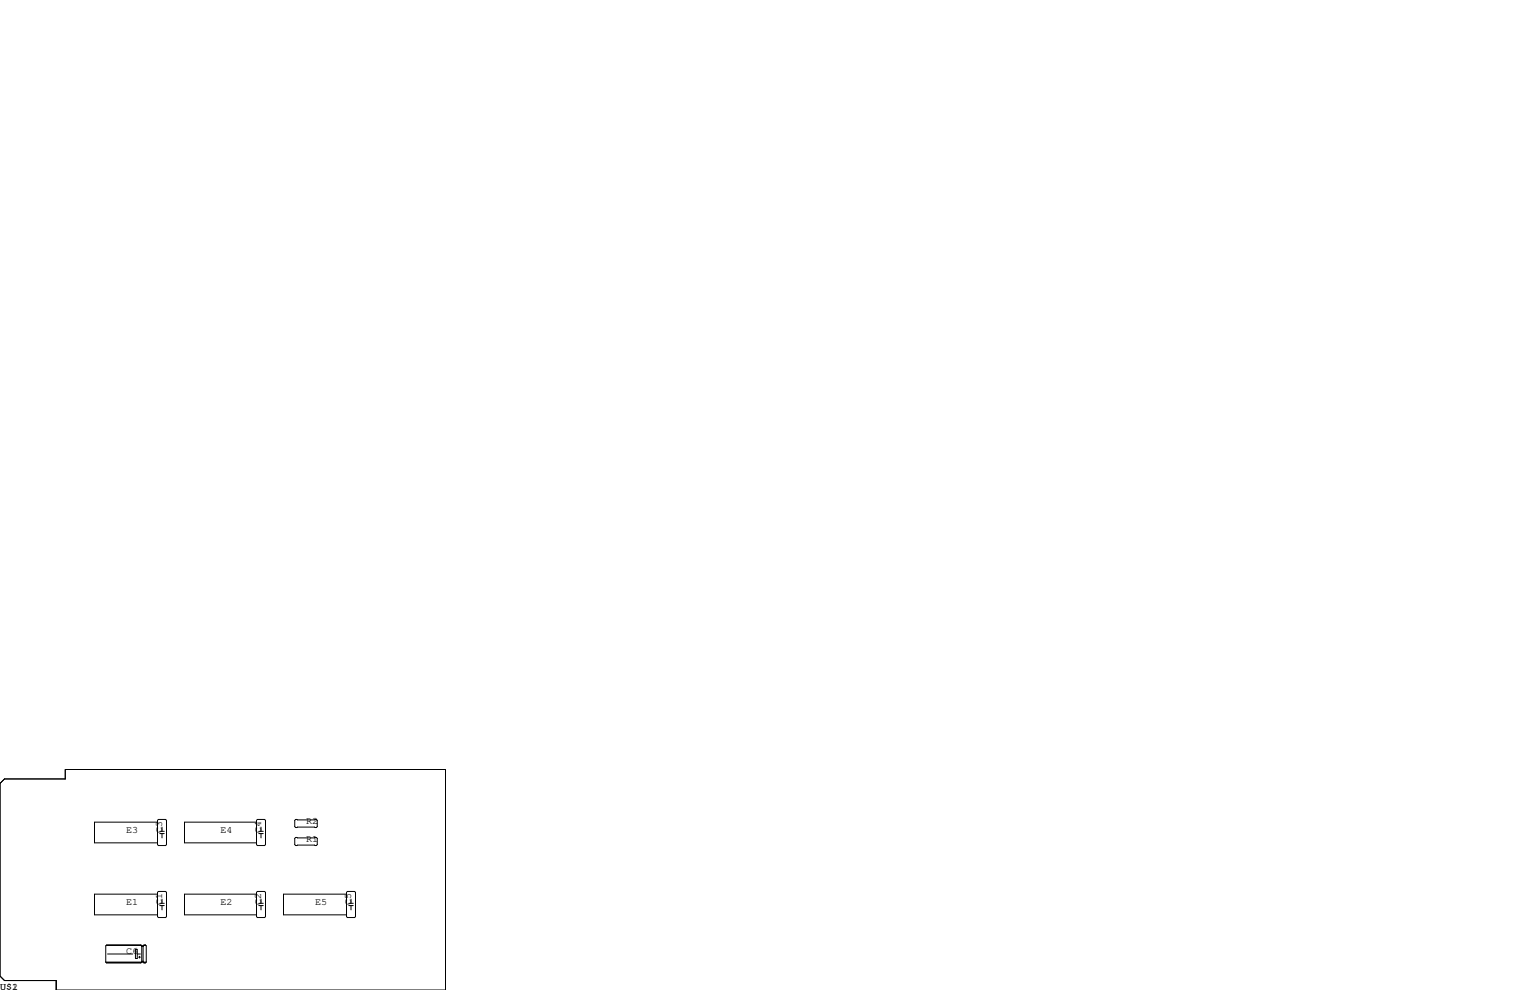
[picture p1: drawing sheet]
<svg xmlns="http://www.w3.org/2000/svg" width="432mm" height="279mm" viewBox="0 0 432 279" stroke-linecap="round" stroke-linejoin="round" font-family="sans-serif">
<g fill="none" stroke="#000" stroke-width=".28">
<path d="M0 221.1l1.3-1.3h17.1v-2.6h107.3v62.2h-109.8v-2.7h-14.6l-1.3-1.2zM44.5 232h-17.8v5.9h17.8M44.7 231.3h2l.3 .2v6.9l-.3 .2h-2l-.2-.2v-6.9zM45.1 235.3h1.3M45.1 234.6h1.3M45.7 233.4v1.2M45.7 235.3v1.2M72.4 232h-20.3v5.9h20.3M72.6 231.3h2.1l.2 .2v6.9l-.2 .2h-2.1l-.2-.2v-6.9zM73 235.3h1.3M73 234.6h1.3M73.7 233.4v1.2"/>
<path d="M73.7 235.3v1.2M83.4 236.3h5.9l.2 .3v1.8l-.2 .2h-5.9l-.2-.2v-1.8zM83.4 231.3h5.9l.2 .2v1.8l-.2 .3h-5.9l-.2-.3v-1.8zM44.5 252.3h-17.8v5.9h17.8M44.5 251.8l.2-.2h2l.3 .2v6.9l-.3 .3h-2l-.2-.3zM45.1 255.6h1.3M45.1 254.9h1.3M45.7 253.7v1.2M45.7 255.6v1.2M72.4 252.3h-20.3v5.9h20.3M72.4 251.8l.2-.2h2.1l.2 .2v6.9l-.2 .3h-2.1l-.2-.3zM73 255.6h1.3"/>
<path d="M73 254.9h1.3M73.7 253.7v1.2M73.7 255.6v1.2M97.8 252.3h-17.8v5.9h17.8M97.8 251.8l.2-.2h2.1l.2 .2v6.9l-.2 .3h-2.1l-.2-.3zM98.4 255.6h1.3M98.4 254.9h1.3M99.1 253.7v1.2M99.1 255.6v1.2M29.8 271.5h11.5M30 266.8h9.9M30.1 271.7h9.7"/>
<path d="M30.4 269.2h7.1M38.2 268h.5v2.5h-.5zM38.7 269.2h.9M39.1 270.1h.5M39.4 269.9v.5M39.8 266.7h-9.7l-.3 .3v4.5M39.8 266.7l.2 .3M39.8 266.7l-9.7 .1M40 267v4.5l-.2 .3h-9.7l-.3-.3M40 271.3h.4M40 267h.4M40 267.1h.4"/>
<path d="M40.1 271.4h.2M40.4 267v4.5l.2 .3h.4l.3-.3M40.5 266.8h.6M40.6 271.7h.4M41 266.7l.3 .3v4.5M41 266.7h-.4l-.2 .3M41 266.7l-.4 .1"/>
</g>
<g font-size="2.8">
<text x="86.4" y="232.4">R2</text>
<text x="35.6" y="234.9">E3</text>
<text x="45.7" y="234.9" transform="rotate(-90 45.7 234.9)">C3</text>
<text x="62.2" y="234.9">E4</text>
<text x="73.7" y="234.9" transform="rotate(-90 73.7 234.9)">C4</text>
<text x="86.4" y="237.5">R1</text>
<text x="35.6" y="255.3">E1</text>
<text x="45.7" y="255.3" transform="rotate(-90 45.7 255.3)">C1</text>
<text x="62.2" y="255.3">E2</text>
<text x="73.7" y="255.3" transform="rotate(-90 73.7 255.3)">C2</text>
<text x="88.9" y="255.3">E5</text>
<text x="99.1" y="255.3" transform="rotate(-90 99.1 255.3)">C5</text>
<text x="35.6" y="269.2">C6</text>
<text x="0" y="279.4">U$1</text>
<text x="3.4" y="279.4">2</text>
</g>
</svg>
